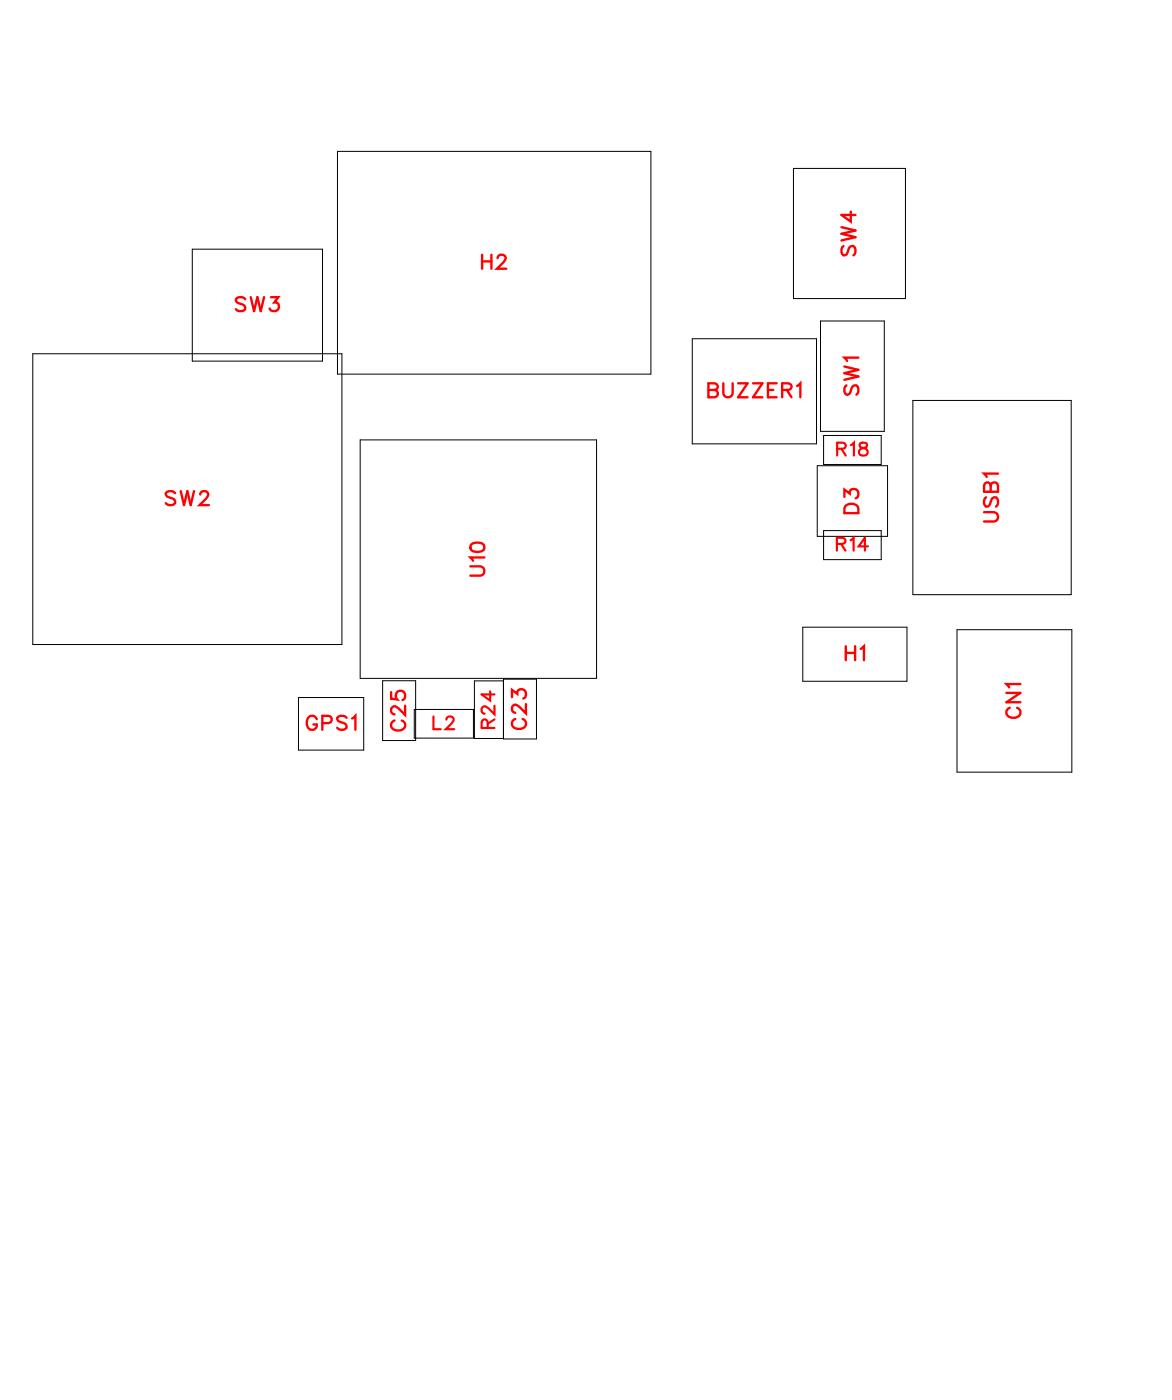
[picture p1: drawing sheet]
<svg xmlns="http://www.w3.org/2000/svg" width="59mm" height="71mm" viewBox="0 0 59 71" stroke-linecap="round" stroke-linejoin="round" font-family="sans-serif">
<g fill="none" stroke="#000" stroke-width=".05">
<path d="M1.7 17.9h15.6v14.8h-15.6zM9.8 12.6h6.6v5.7h-6.6zM17.1 7.7h15.9v11.3h-15.9zM35.1 17.2h6.3v5.3h-6.3zM40.2 8.5h5.7v6.6h-5.7zM41.6 16.3h3.2v5.6h-3.2zM15.1 35.4h3.3v2.7h-3.3zM18.3 22.3h12v12.1h-12zM19.4 34.5h1.7v3.1h-1.7zM21 36h3v1.5h-3zM25.5 34.5h-1.4v3h1.4M25.5 34.5h1.7v3h-1.7z"/>
<path d="M40.7 31.8h5.3v2.8h-5.3zM41.4 23.6h3.6v3.6h-3.6zM41.8 22.1h2.9v1.5h-2.9zM41.8 26.9h2.9v1.5h-2.9zM46.3 20.3h8v9.9h-8zM48.5 32h5.9v7.2h-5.9z"/>
</g>
<g fill="none" stroke="#f00" stroke-width=".12">
<path d="M12.4 15.2l-.1-.1-.3 .1v.1l.4 .3v.1l-.1 .1-.3-.1M12.7 15.1l.2 .7 .2-.7 .1 .7 .2-.7M13.7 15.1h.4l-.2 .2a.24 .24 0 0 1 .2 .4 .24 .24 0 0 1-.4 0M24.4 12.9v.7M24.4 13.3h.5M24.9 12.9v.7M25.2 13.1l.2-.2h.1l.1 .2-.1 .2-.3 .3h.5M35.9 19.8l.5 .1v.1l-.2 .2h-.3v-.8l.5 .1v.2l-.2 .1M36.7 19.4v.6l.2 .2 .2-.1 .1-.7M37.4 19.4h.5l-.5 .8h.5M38.2 19.4h.5l-.5 .8h.5M38.9 19.8h.3"/>
<path d="M39.4 19.4h-.5v.8h.5M39.7 19.8h.4v-.3l-.4-.1v.8M39.9 19.8l.2 .4M40.4 19.6l.2-.2v.8M42.7 11.5l.7 .2-.7 .2 .7 .1-.7 .2M42.8 12.5l-.1 .2 .1 .3 .1-.1 .3-.4h.1l.1 .2-.1 .3M42.8 18.6l.7 .2-.7 .1 .7 .2-.7 .2M42.9 19.6l-.1 .1 .1 .3h.2l.2-.4h.1l.1 .1-.1 .3M43.1 10.7v.5l-.4-.3h.7M43.5 18.1h-.7l.2 .2M8.9 25l-.2-.1-.3 .1 .1 .2 .3 .2 .1 .1-.2 .1-.3-.1M9.2 24.9l.1 .7 .2-.7 .2 .7 .1-.7"/>
<path d="M10.2 25.1l.1-.2h.1l.2 .2-.1 .2-.4 .3h.5M16.1 36.5a.26 .26 0 0 0-.3-.2 .26 .26 0 0 0-.2 .3v.2a.25 .25 0 0 0 .2 .2 .25 .25 0 0 0 .3-.2h-.2M16.3 36.7h.5v-.3l-.5-.1v.7M17.6 36.4l-.2-.1-.3 .1 .1 .2 .4 .2v.1l-.2 .1-.3-.1M17.9 36.5l.1-.2v.7M19.8 35.1v.4h.3a.25 .25 0 0 1 0-.4 .25 .25 0 0 1 .4 .1 .25 .25 0 0 1-.1 .3M20 36.6a.26 .26 0 0 0-.2 .3 .26 .26 0 0 0 .3 .2h.2a.26 .26 0 0 0 .2-.2 .26 .26 0 0 0-.1-.3M20.5 35.8v.5l-.3-.4-.2-.1-.2 .2v.1l.2 .1M23.9 28.7h.5l.2 .2-.1 .3h-.6M23.9 27.6l.3-.1a.3 .3 0 0 1 .4 .3 .38 .38 0 0 1-.4 .2 .38 .38 0 0 1-.3-.3zM24.6 28.3h-.7l.1 .2M26 35.4v-.4l.2 .2a.24 .24 0 0 1 .4-.2 .24 .24 0 0 1-.1 .4"/>
<path d="M26.1 36.5a.26 .26 0 0 0-.1 .3 .26 .26 0 0 0 .2 .2h.2a.26 .26 0 0 0 .3-.2 .26 .26 0 0 0-.2-.3M26.7 35.7v.5l-.4-.3-.2-.1-.1 .1v.1l.1 .2M42.8 25.2v-.4l.3 .2a.24 .24 0 0 1 .4-.1 .24 .24 0 0 1-.1 .4M42.9 32.8v.7M42.9 33.1h.5M42.9 25.6h.2h.3l.1 .4h-.7zM43.4 32.8v.7M43.6 32.9l.2-.1v.7M49.9 26h.5l.2 .2-.1 .2-.6 .1M50 25.2l-.1 .2 .1 .3 .2-.1 .1-.3 .2-.1 .1 .2-.1 .3M50.2 24.6v-.1h-.2l-.1 .5h.7v-.4l-.1-.1h-.2l-.1 .5M50.6 24h-.7l.1 .2"/>
<path d="M51 35.2h.7l-.7 .4h.7M51.2 35.9a.26 .26 0 0 0-.2 .3 .26 .26 0 0 0 .3 .2h.2a.26 .26 0 0 0 .2-.2 .26 .26 0 0 0-.1-.3M51.7 34.7h-.7l.2 .2"/>
</g>
<g fill="none" stroke="#f00" stroke-width=".11">
<path d="M22 36.4v.6h.4M22.6 36.5l.2-.1 .2 .1-.4 .5h.4M24.7 36.9v-.3l-.2-.1-.1 .4h.7M24.9 35.1v.4l-.5-.3h.7M25.1 35.8v.4l-.6-.4-.1 .3 .2 .1M25.1 36.5l-.4 .2M42.4 27.6h.4v-.3h-.4v.6M42.5 22.8l.3-.1 .1-.2h-.4v.6M42.7 27.6l.2 .3M42.7 22.8l.2 .3M43.1 27.4l.2-.1v.6M43.1 22.6l.2-.1v.6"/>
<path d="M43.6 22.5v.2l.4 .2a.22 .22 0 0 1-.2 .2 .22 .22 0 0 1-.2-.2l.4-.3-.1-.1zM44 27.7h-.5l.4-.4v.6"/>
</g>
<g font-size="1.2" fill="#fff">
<text x="11.9" y="16.1">SW3</text>
<text x="24.4" y="13.9">H2</text>
<text x="43.7" y="13" transform="rotate(-90 43.7 13)">SW4</text>
<text x="35.9" y="20.5">BUZZER1</text>
<text x="43.8" y="20.1" transform="rotate(-90 43.8 20.1)">SW1</text>
<text x="8.3" y="25.9">SW2</text>
<text x="24.9" y="29.3" transform="rotate(-90 24.9 29.3)">U10</text>
<text x="43.8" y="26.1" transform="rotate(-90 43.8 26.1)">D3</text>
<text x="50.9" y="26.5" transform="rotate(-90 50.9 26.5)">USB1</text>
<text x="42.8" y="33.8">H1</text>
<text x="15.5" y="37.3">GPS1</text>
<text x="20.8" y="37.1" transform="rotate(-90 20.8 37.1)">C25</text>
<text x="27" y="37" transform="rotate(-90 27 37)">C23</text>
<text x="52" y="36.5" transform="rotate(-90 52 36.5)">CN1</text>
</g>
<g font-size="1.1" fill="#fff">
<text x="42.4" y="23.4">R18</text>
<text x="42.4" y="28.2">R14</text>
<text x="21.9" y="37.3">L2</text>
<text x="25.3" y="37" transform="rotate(-90 25.3 37)">R24</text>
</g>
</svg>
